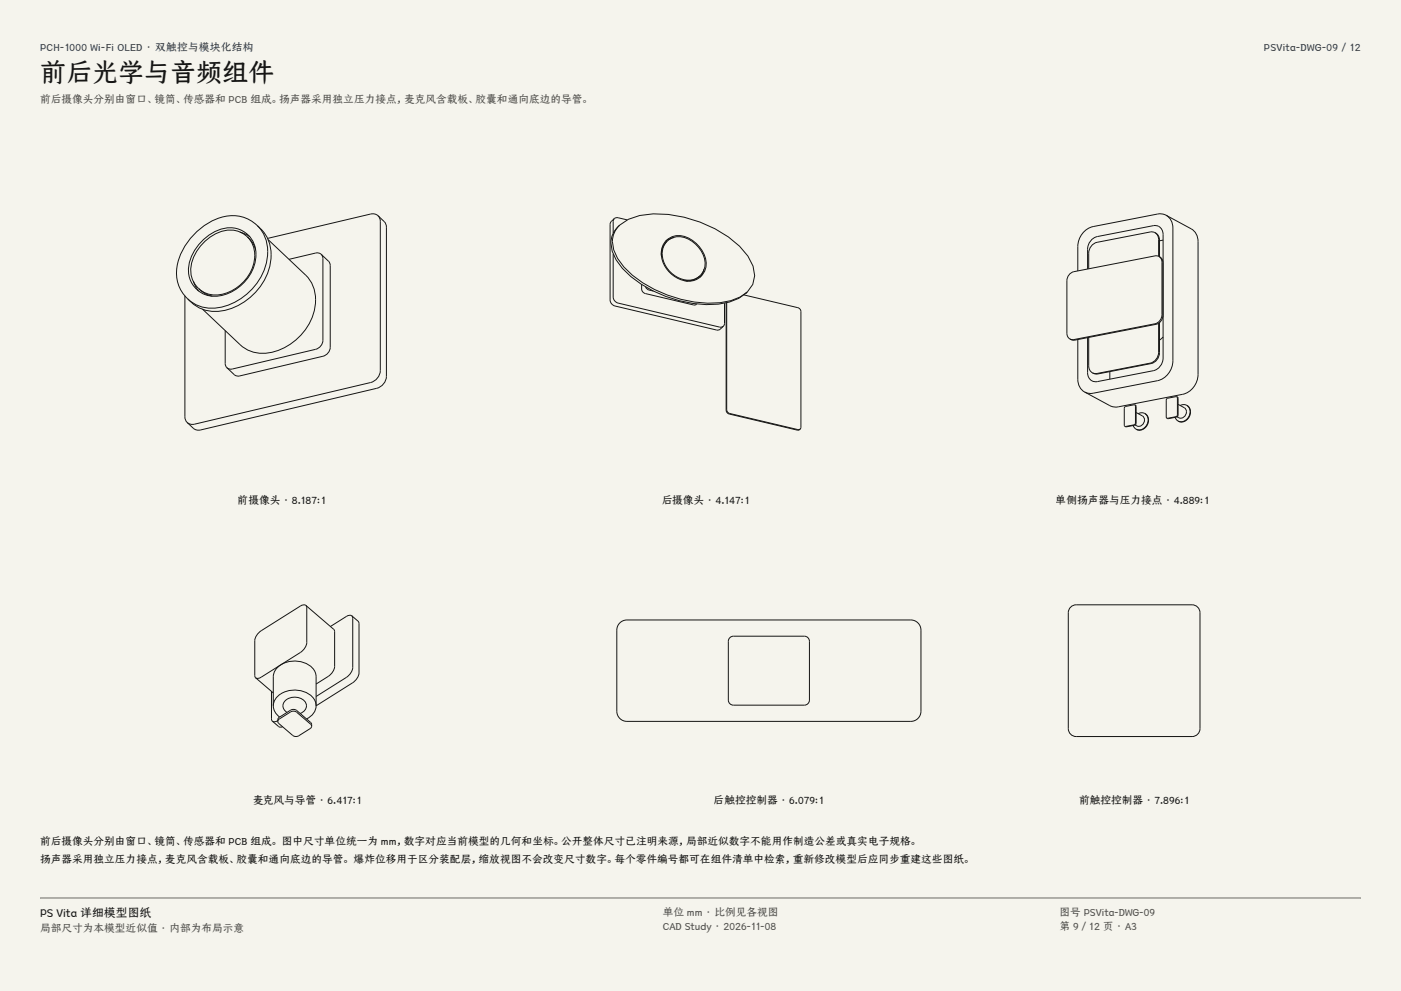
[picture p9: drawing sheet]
<svg xmlns="http://www.w3.org/2000/svg" width="420mm" height="297mm" viewBox="0 0 420 297" stroke-linecap="round" stroke-linejoin="round" font-family="sans-serif">
<g fill="#f5f4ed">
<path d="M0 0h420v297h-420z"/>
<path d="M12 12h396v275h-396z"/>
</g>
<g fill="none" stroke="#141413" stroke-width=".3">
<path d="M60.8 72a10.8 10.8 0 0 1 11-3.2 8.2 8.2 0 0 1 4.5 10.6 13 13 0 0 1-13.7 9.2 8.1 8.1 0 0 1-5.3-11.5 15.1 15.1 0 0 1 3.5-5.1zM71.9 69.6l1.6 .5 1.4 .9M74.2 71a8.4 8.4 0 0 1 1.2 9.9 12.3 12.3 0 0 1-12.4 7.4l-2.4-1-1.1-.8M74.2 71a8.5 8.5 0 0 0-11-.1 13.1 13.1 0 0 0-6 10.3 7.3 7.3 0 0 0 2.3 5.3M74.2 71a7.2 7.2 0 0 1 2.5 4M77.1 67.6a11.8 11.8 0 0 1 2.2 13.2 18.1 18.1 0 0 1-15.8 11.6 10.3 10.3 0 0 1-7.2-2.8M77.1 67.6a11.2 11.2 0 0 0-13.1-1.6 19.4 19.4 0 0 0-11.1 15.7 10.4 10.4 0 0 0 3.4 7.9M77.1 67.6a11.4 11.4 0 0 1 3.7 12.4 18.1 18.1 0 0 1-16.3 13.3 10.6 10.6 0 0 1-8.2-3.7M80.4 71.8l11.2 10.7a11.3 11.3 0 0 1 2 12.7 16.8 16.8 0 0 1-16 10.6 9.5 9.5 0 0 1-5.7-2.5l-11.2-10.7M96.3 76.2l.5 1.3v24.5a2.93 2.93 0 0 1-2.2 2.7l-24.9 5.9h-1.1l-.6-.4M96.3 76.2l-.9-.4h-.8l-8 1.9M96.3 76.2l2.2 2.1 .5 .9v24.9a2.93 2.93 0 0 1-2.2 2.7l-25.3 5.9-1-.2-2.5-2.3"/>
<path d="M113.3 64.7l.6 .9 .1 .7v44.8a3.9 3.9 0 0 1-2.9 3.6l-52.7 12.4h-1.5l-.8-.5M113.3 64.7l-1.2-.6-1 .1-30.9 7.2M113.3 64.7l2.1 2 .4 1.4v44.7a3.9 3.9 0 0 1-2.9 3.6l-52.7 12.4-1 .1-.9-.3-2.2-2M183.8 76.1v12.9a1.97 1.97 0 0 0 1.5 1.8l30.4 7.2 1.2-.2M184.2 65.5l-1.1 1.1-.2 .6v22.7a1.97 1.97 0 0 0 1.5 1.8l30.4 7.2 .9-.1 1.2-1M184.2 65.5l-.4 .9v3.5M184.2 65.5l.8-.3 3 .7M185.8 67.5a6.7 6.7 0 0 0-2.2 4.9 14.2 14.2 0 0 0 6 10.1 38 38 0 0 0 26.2 8.2l3.3-.6 2.8-1.1 2.1-1.5M185.8 67.5l2.6-1.8a26.3 26.3 0 0 1 16.7-.6 36.7 36.7 0 0 1 16.6 8.7l2.5 3 1.6 2.9 .4 2.9-.5 2.7-1.7 2.2M185.8 67.5a7 7 0 0 0-2.7 5.4 14.2 14.2 0 0 0 6 10 38 38 0 0 0 26.3 8.2l3.3-.6 2.8-1.1 2.1-1.5M198.3 75.8v.5M199.8 72.1a6.4 6.4 0 0 1 8.9 .9 7.2 7.2 0 0 1 2.2 8.9 5.8 5.8 0 0 1-8.3 1.2 7.9 7.9 0 0 1-3.8-9.6z"/>
<path d="M200 72.3a5.1 5.1 0 0 0-1.7 4.6M200 72.3a5.8 5.8 0 0 0-.6 7.2 8 8 0 0 0 8.6 4.3l1.8-1.1M200 72.3a6.1 6.1 0 0 1 8.5 .9 6.9 6.9 0 0 1 2.1 8.5l-.8 1M202.1 71.2l-1.4 .4-1.1 .7M346.2 69.7l-1.4-.2-15.9 3.1a3.4 3.4 0 0 0-2.5 3.3v4.7M346.2 69.7l.7 .6 .4 1v5.5M346.2 69.7l1 .8 .3 .9 .1 5.5M347.4 76.9l-1.2-.2-24.3 4.7a2.81 2.81 0 0 0-2.1 2.7v15.8l.2 .8 .8 .9M347.4 76.9l.8 .8 .1 .9v15.7a2.81 2.81 0 0 1-2.1 2.7l-24.3 4.8-1.1-.2M347.4 76.9l.9 .6 .3 1.3M348.7 72l-1.1 .2M349.6 64.5l.9 .8 .7 1 .4 2v39.8a6.2 6.2 0 0 1-4.6 6l-19.3 3.7-1.1 .1-1.4-.4"/>
<path d="M349.6 64.5l-1.5-.4h-1.1l-19.3 3.8a6.2 6.2 0 0 0-4.6 6v7.3M349.6 64.5l8 4.4 1.2 1.5 .3 1.3 .1 40.5a6.2 6.2 0 0 1-4.6 6l-20.4 3.8-1.5-.4-7.5-4.1M55.4 88.7v36.2l.1 .8 .6 .9M58 84.3l.6 1.6 .9 1.3M59.5 86.5a7.2 7.2 0 0 0 4.1 2.2M67.5 99.1v9.8l.5 1.3M192.4 85.3a2.37 2.37 0 0 0 .4 2.3l.7 .4 14.4 3.4 1-.3M193.5 86l.2 .3a2.55 2.55 0 0 0 2.2 .9M206.2 84.2h-.5M209.8 82.7a5.1 5.1 0 0 1-4.7 1.4M211 80.7l-.4 1.3-.8 1.1M217.2 90.9v6l-.3 .9"/>
<path d="M217.7 90.8v32.1a1.24 1.24 0 0 0 .9 1.2l20.4 4.8 .9-.3M217.9 90.7v32.1a1.24 1.24 0 0 0 .9 1.1l20.4 4.8 .7-.1M223 88.4l16.2 3.8a1.24 1.24 0 0 1 .9 1.1v34.8l-.2 .5M223.8 87.7l-.2 .2M224 87.5l-.4 .4M326 80.6v-5.9a3.9 3.9 0 0 1 3-3.8l16.7-3.3a2.47 2.47 0 0 1 3 2.7v37a3.9 3.9 0 0 1-3 3.8l-16.7 3.3a2.47 2.47 0 0 1-3-2.7v-10.5M347.3 96.9v8.7a3.4 3.4 0 0 1-2.5 3.2l-15.9 3.1-1.4-.2M347.6 96.7v9a3.4 3.4 0 0 1-2.5 3.3l-16 3.1h-.7l-.9-.4M348.6 94.5a2.81 2.81 0 0 1-2 2.7l-24.4 4.7-.6 .1-.8-.4M348.6 86h.1M323.1 101.8l.1 12.6 .6 1.8 1.4 1.3M326.4 101.1v9.1l.4 .9 .7 .6"/>
<path d="M332.7 111.4v2.2M348.7 101l-1.1 1M352.8 118.9l-2.8 .5-.3 .3-.1 5.3 .2 .3M352.8 118.9l.2 .3-.1 5.4-.3 .3-2.8 .4M352.8 118.9l.4 .5-.1 5.3-.3 .3-2.6 .5-.4-.2M339.7 127.5l.9 1.1M340.2 121.3l-2.7 .5-.4 .3-.1 5.3 .2 .4M340.2 121.3l.2 .4-.1 5.3-.3 .3-2.8 .5M340.2 121.3l.4 .5-.1 5.3-.3 .3-2.5 .5-.5-.1M340.6 123.6l1.9 1a1.74 1.74 0 0 1 .2 2.4 1.74 1.74 0 0 1-2.4 .4M343.2 123.9a2.74 2.74 0 0 1 .6 3.4 2.74 2.74 0 0 1-3.2 1.3M343.2 123.9l-1.2-.2-.8 .3"/>
<path d="M343.2 123.9a2.71 2.71 0 0 1 .8 3.5 2.71 2.71 0 0 1-3.4 1.2M352.3 125.1l.9 1.1M353.2 121.2l1.8 1a1.74 1.74 0 0 1 .3 2.4 1.74 1.74 0 0 1-2.4 .3M355.7 121.5a2.74 2.74 0 0 1 .7 3.4 2.74 2.74 0 0 1-3.2 1.3M355.7 121.5l-.7-.2-1.2 .2M355.7 121.5a2.71 2.71 0 0 1 .8 3.4 2.71 2.71 0 0 1-3.3 1.3M91.7 181.4l-.9-.1-.8 .3-11.7 7.4-1.4 1.4-.5 1.6v10.4l.3 .7M91.7 181.4l.3 .8v10.4l-.6 1.6-1.4 1.4-11.7 7.3-.8 .4-.8-.2M91.7 181.4l8.3 7.2 .3 .4-.1 11.3-.5 1.1-.8 .9-4.1 2.7M105.5 184.6l.2 .7v14.8l-.2 1-.7 1.1-1 .8-9 5.7M105.5 184.6l-.6-.2-.7 .2-5.1 3.2M105.5 184.6l1.8 1.6 .3 .7v14.8l-.2 1-.7 1.1-1 .9-10.9 6.8"/>
<path d="M186 186.5l1.3-.6 .6-.1h85.2a3 3 0 0 1 3 3v24.4a3 3 0 0 1-3 3h-85.2a3 3 0 0 1-3-3v-24.4a3 3 0 0 1 1.1-2.3zM218.6 191.3l1.3-.6h21.2a1.52 1.52 0 0 1 1.6 1.5v17.6a1.52 1.52 0 0 1-1.6 1.5h-21.2a1.52 1.52 0 0 1-1.6-1.5v-17.6zM320.8 182.1a2.36 2.36 0 0 1 1.8-.8h34.8a2.37 2.37 0 0 1 2.3 2.3v34.8a2.37 2.37 0 0 1-2.3 2.3h-34.8a2.37 2.37 0 0 1-2.3-2.3v-34.8zM76.7 203.1l5.2 4.6M81.4 207.2v8.2l.3 .7M81.7 216.1l2.1 1.8 .9-.1M81.9 211.5v-8.7a5 5 0 0 1 4.5-4.5 7.4 7.4 0 0 1 7.9 2.7l.5 1.8v8.7M81.9 211.5a5 5 0 0 1 4.5-4.5 7.4 7.4 0 0 1 7.9 2.7l.5 1.8M81.9 211.5l.4 1.6 1.5 1.8M83.3 216.2v-.8l.4-.4 3.4-2.2 1.2-.2 .6 .3 4.2 3.6 .3 .4v.7M83.3 216.2l.3 .6 4.2 3.6 .6 .3 1.2-.2 3.4-2.1 .4-.8M83.3 216.2l.4-.7 3.4-2.2 1.2-.2 .6 .4 4.2 3.5 .3 .6"/>
<path d="M83.3 216l-1.1 .3-.5-.2M86 213.5a2.3 2.3 0 0 1-1.1-2.5 2.3 2.3 0 0 1 2-1.8 3.6 3.6 0 0 1 5 2.3l-.5 1.4-1.4 .9M94.8 211.5a4.5 4.5 0 0 1-2.9 4"/>
</g>
<path d="M12 269.3h396zM12 269h396v.3h-396z" fill-rule="evenodd" fill="#504e49"/>
<text font-size="7.8" fill="#141413" x="12" y="24.7">前后光学与音频组件</text>
<text font-size="3.5" fill="#141413" x="12" y="274.9">PS Vita 详细模型图纸</text>
<g font-size="3.2" fill="#1b365d">
<text x="12" y="15.3">PCH-1000 Wi-Fi OLED · 双触控与模块化结构</text>
<text x="378.9" y="15.3">PSVita-DWG-09 / 12</text>
</g>
<g font-size="3.2" fill="#504e49">
<text x="12" y="30.9">前后摄像头分别由窗口、镜筒、传感器和 PCB 组成。扬声器采用独立压力接点，麦克风含载板、胶囊和通向底边的导管。</text>
<text x="198.7" y="274.5">单位 mm · 比例见各视图</text>
<text x="317.6" y="274.5">图号 PSVita-DWG-09</text>
<text x="12" y="279.3">局部尺寸为本模型近似值 · 内部为布局示意</text>
<text x="198.7" y="278.8">CAD Study · 2026-11-08</text>
<text x="317.6" y="278.8">第 9 / 12 页 · A3</text>
</g>
<g font-size="3.2" fill="#141413">
<text x="71.3" y="151">前摄像头 · 8.187:1</text>
<text x="198.3" y="151">后摄像头 · 4.147:1</text>
<text x="316.5" y="151">单侧扬声器与压力接点 · 4.889:1</text>
<text x="75.6" y="241">麦克风与导管 · 6.417:1</text>
<text x="214" y="241">后触控控制器 · 6.079:1</text>
<text x="323.5" y="241">前触控控制器 · 7.896:1</text>
<text x="12" y="253.3">前后摄像头分别由窗口、镜筒、传感器和 PCB 组成。 图中尺寸单位统一为 mm，数字对应当前模型的几何和坐标。公开整体尺寸已注明来源，局部近似数字不能用作制造公差或真实电子规格。</text>
<text x="12" y="258.6">扬声器采用独立压力接点，麦克风含载板、胶囊和通向底边的导管。 爆炸位移用于区分装配层，缩放视图不会改变尺寸数字。每个零件编号都可在组件清单中检索，重新修改模型后应同步重建这些图纸。</text>
</g>
</svg>
